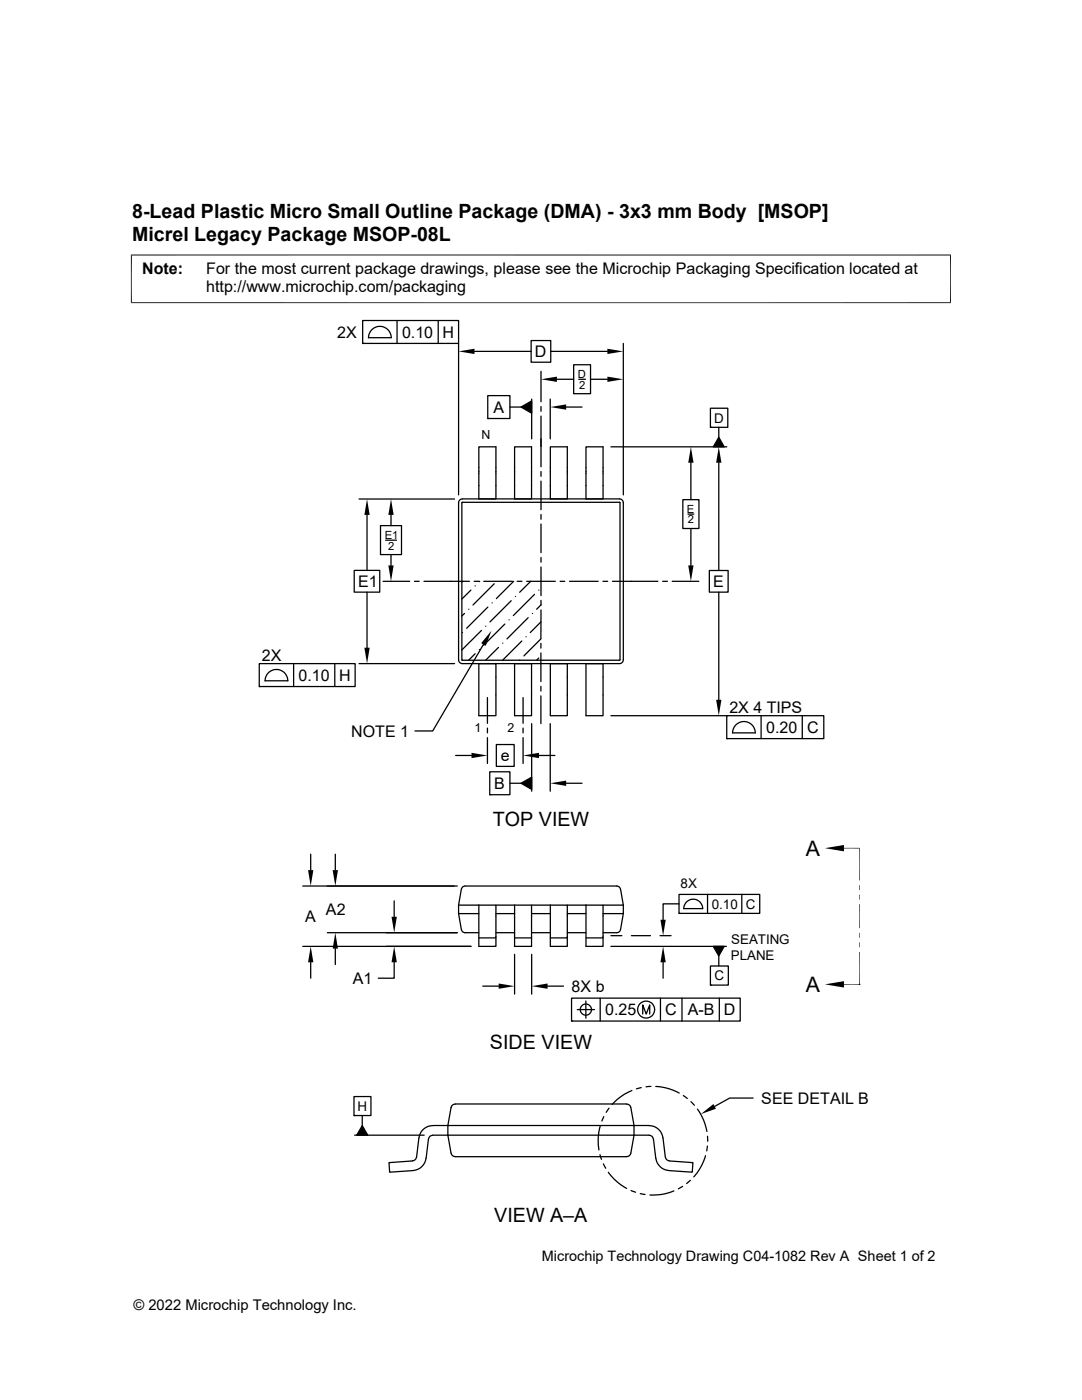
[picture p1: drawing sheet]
<svg xmlns="http://www.w3.org/2000/svg" width="216mm" height="279mm" viewBox="0 0 216 279" stroke-linecap="round" stroke-linejoin="round" font-family="sans-serif">
<g fill="none" stroke="#000" stroke-width=".25">
<path d="M72.4 64h19.1v4.5h-19.1zM72.4 68.5h.1M74.3 65.7a2.27 2.27 0 0 1 2.4-.4 2.27 2.27 0 0 1 1.4 2.1h-4.6l.2-.9zM79.2 64v4.5M87.4 64v4.5M91.5 68.5v30.3M94.7 70.1h11.3M97.3 79h4.4v4.5h-4.4zM106 68h3.9v4.3h-3.9zM106.1 79.7v7.9M107.9 74.1v6.1M109.8 79.7v7.9"/>
<path d="M109.9 70.1h11.3M111.1 75.7h3.4M114.5 72.8h3.3v5.8h-3.3zM115.5 75.7h1.3M117.8 75.7h3.4M124.4 68.5v30.3M71.6 99.6h19.1M91.8 99.7l.5-.1h31.3l.6 .3 .2 .4v31.4l-.4 .6-.4 .1h-31.3l-.7-.3-.1-.4v-31.4zM95.5 89.2h3.5v10.4h-3.5zM97.3 83.5h.1M101.7 81.2h2.3M102.7 89.2h3.4v10.4h-3.4z"/>
<path d="M104 81.2l2.1-1.2v2.5zM107.9 94.1v1M107.9 96v5.7M107.9 81.1v1M107.9 83v10.2M109.8 89.2h3.4v10.4h-3.4zM113 81.2h3.1M116.9 89.2h3.4v10.4h-3.4zM121.9 89.2h23.1M136.2 99.7h3.3v5.8h-3.3zM137.9 92.4v7.3M141.8 81.5h3.4v3.8h-3.4z"/>
<path d="M141.8 85.3h.1M143.4 87.3l1.1 1.9h-2.2zM143.4 85.3v2M143.4 92.4v21.5M70.7 113.8h5.1v4.4h-5.1zM73.2 102.8v11M73.2 118.2v11.1M75.9 104.9h4.2v5.8h-4.2zM76.4 116h5.3M76.9 107.8h2.2M78 102.8v2.1M78 110.7v2.1"/>
<path d="M82.7 116h1M92.2 100.3v31.4M92.2 100.3l31.5-.1v31.5h-31.5M92.3 116l-.1 .2M93.7 116h-9.1M94 117.8l-1.8 1.7M94.6 116h1M94.8 116.9h.1M95.7 116v.1M96.5 116h5.7M98.6 116.5l-4.2 4.2M102 119.9l-4.2 4.2"/>
<path d="M102.5 116l-3.5 3.5M102.8 119h.1M103.2 116h.9M105.1 116h5.7M105.9 116l-2.2 2.2M106.7 118.6l-4.3 4.3M107.5 117.8h.1M107.9 102.7v.9M107.9 104.6v5.7M107.9 111.3v.9M107.9 113.2v5.7M107.9 119.8v1"/>
<path d="M111.8 116h.9M113.6 116h5.8M120.3 116h1M122.2 116h9.1M132.2 116h1M134.1 116h5.3M137.3 102.6h1.2M137.9 105.5v7.3M141.5 113.9h3.8v4.3h-3.8zM143.4 118.2v21.5M51.7 132.4h19.2v4.6h-19.2zM51.7 137h.1"/>
<path d="M57.4 135.9a2.26 2.26 0 0 0-2.2-2.3 2.26 2.26 0 0 0-2.3 2.3h4.5M58.6 132.4v4.6M66.8 132.4v4.6M71.6 132.4h19.1M92.3 126.2h.1M92.7 122.4l-.5 .5M93.5 121.6h.1M94.8 130.5l-1.3 1.3M95.5 132.4h3.5v10.4h-3.5zM95.7 129.6h.1M96.1 125.8l-3.9 3.9M96.5 128.6l-10.2 17.3h-3.5"/>
<path d="M96.9 125h.1M97.3 139.2v5.2M97.3 121.2l-4.2 4.2M98.2 120.3h.1M99.5 129.2l-2.6 2.6M100.3 128.4h.1M100.7 124.5l-4.2 4.3M101.6 123.7h.1M102.7 132.4h3.4v10.4h-3.4zM104.1 127.9l-3.8 3.9M104.4 139.2v5.2M105 127.1h.1"/>
<path d="M105.4 123.3l-4.2 4.2M106.2 122.4h.1M107.5 131.3l-.4 .5M107.9 127.5l-3.4 3.4M107.9 124.1l-2.1 2.1M107.9 120.7l-.8 .9M107.9 128.4v.9M107.9 130.3v5.7M107.9 137v.9M107.9 138.9v5.5M107.9 121.7v5.7M109.8 132.4h3.4v10.4h-3.4z"/>
<path d="M116.9 132.4h3.4v10.4h-3.4zM90.9 150.8h3.2M97.3 145.3v1M97.3 147.2v5.2M97.7 154h4v4.6h-4zM97.7 158.6h.1M99 148.6h3.6v4.4h-3.6zM101.7 156.3h2.3M104 156.3l2.1-1.2v2.4zM104.4 145.3v1M104.4 147.2v5.2M106.1 144.4v13.5"/>
<path d="M107.5 150.8h3.2M109.8 144.4v13.5M113 156.3h3.1M121.9 142.8h23.1M145 142.8h19.4v4.6h-19.4zM145 147.4h.1M150.7 146.3a2.26 2.26 0 0 0-2.3-2.3 2.26 2.26 0 0 0-2.2 2.3h4.5M151.9 142.8v4.6M160.1 142.8v4.6M60.4 176.8h30.8M62 170.5v3.2M66.9 170.5v3.2"/>
<path d="M78.7 179.8v3.2M92.1 177.5l-.6 3.1M92.1 177.5l.2-.5 .5-.2h30.3l.4 .2 .3 .3 .6 3.3M135.5 178.5h16.1v3.8h-16.1zM141.2 178.5v3.8M148 178.5v3.8M60.4 188.9h33.6M62 192v3.2M65.3 186.1h25.9M66.9 189.3v3.2M78.7 192v3.2h-3.2M91.5 180.6v1.7"/>
<path d="M91.5 182.3l.6 3.2M91.5 182.3h4M91.5 180.6h4M92.1 185.5l.2 .5 .3 .1h2.9M95.5 180.6v8.3h3.5v-1.7M95.5 180.6h3.5v6.3v.3h-3.5M96.3 196.8h3.2M99 186.1h3.7M99 182.3h3.7M99 180.6h3.7M102.7 180.6v8.3h3.4v-1.7M102.7 190.5v7.9"/>
<path d="M102.7 180.6h3.4v6.3v.3h-3.4M106.1 186.1h3.7M106.1 182.3h3.7M106.1 180.6h3.7M106.1 190.5v7.9M109.3 196.8h3.1M109.8 180.6v8.3h3.4v-1.7M109.8 180.6h3.4v6.3v.3h-3.4M113.2 186.1h3.7M113.2 182.3h3.7M113.2 180.6h3.7M114 199.2h33.7v4.6h-33.7z"/>
<path d="M116.9 199.8v3.4M116.9 180.6v8.3h3.4v-1.7M116.9 180.6h3.4v6.3v.3h-3.4M119.8 199.2v4.6M120.3 182.3h4.1M120.3 180.6h4.1M121.9 188.9h23M121.9 186.7h2.2M124.4 182.3l-.6 3.2-.3 .5-.4 .1h-2.8M124.4 180.6v1.7M126 186.7h3.8M131.7 186.7h2.2"/>
<path d="M131.8 199.2v4.6M132.3 192v3.2M135.5 182.3h.1M135.5 180.4h-3.2v3.2M136.1 199.2v4.6M137 180a1.88 1.88 0 0 1 2-.4 1.88 1.88 0 0 1 1.2 1.7h-3.8l.1-.6zM141.8 192.8h3.5v3.8h-3.5zM141.8 196.6h.1M142.3 188.9h2.2l-1.1 1.9zM143.4 190.8v2M143.5 199.2v4.6M171.5 196.4h.1"/>
<path d="M70.6 218.8h3.4v3.8h-3.4zM114 203.8h.1M115.2 201.5h3.4M126.1 217.6l-2.3 1.3-1.7 1.5M128 217.1l-1 .2M128.2 202.4v-1.8l.7 1.8 .7-1.8v1.8M129.9 216.8l-1 .1M130.9 216.8l1.9 .3 2.7 1M136.4 218.7l.7 .5M137.9 219.9l.7 .7M150.3 219.1h-4.7l-3 1.7M70.6 222.6h.1"/>
<path d="M70.8 226.5h13.8M72.3 224.6l1.1 1.9h-2.2zM72.3 222.6v2M86.4 226.6a.84 .84 0 0 0-.9 .7l-.5 3.9a2.84 2.84 0 0 1-2.6 2.4l-4.7 .3-.1-1.9 4.7-.3M86.4 226.5h3l.6 3.6M90 221l-.6 3.6h-3a2.81 2.81 0 0 0-2.8 2.5l-.5 3.8-.3 .5-.5 .3M90 221l.3-.5 .5-.2h34.2l.6 .2 .2 .4 .7 3.7h3a2.77 2.77 0 0 1 2.8 2.5l.5 3.8M90 230.1l.3 .5 .5 .2M90.8 230.8h34.2M119.7 230.4l.3 1M119.8 224.7l-.4 2.1 .1 2.7M120.4 232.3l.5 .9"/>
<path d="M120.5 222.8l-.4 .9M121.4 234l1.8 1.9 1.8 1.3M121.5 221.2l-.5 .8M125.9 237.6l.9 .3M127.8 238.2l.9 .2M129.5 226.5h-3v-1.9h-37.1v1.9h37.1l-.7 3.8-.2 .3-.6 .2M129.5 226.6a.84 .84 0 0 1 .9 .7M130.4 227.3l.5 3.9M130.9 231.2a2.8 2.8 0 0 0 2.5 2.4l4.7 .3 .2-1.9-4.7-.3M132.8 230.9l.2 .5 .6 .3M134.5 237.7l-2.5 .7-2.3 .1M136.2 236.8l-.8 .5"/>
<path d="M137.8 235.6l-.8 .6M139.2 221.3l1.2 2.2 .7 2.3M140.8 230.6l-.8 2-.9 1.4-.7 .9M141.2 228.7l-.2 1M141.2 226.8v1"/>
<circle cx="116.9" cy="201.5" r="1.12"/>
<circle cx="128.9" cy="201.5" r="1.69"/>
</g>
<path d="M26.1 50.9h163.7M26.2 50.8v9.7M189.7 50.8v9.7M26.1 60.4h163.7M168.4 169.3h3.1v6.4M168.4 196.4h3.2M171.5 180.5v4.7M171.5 190v6.4" fill="none" stroke="#000" stroke-width=".2"/>
<g fill="#000">
<path d="M91.5 70.1l3.2-.5v1.1zM107.9 75.7l3.2-.5v1zM121.2 69.6l3.2 .5-3.2 .6zM121.2 75.2l3.2 .5-3.2 .5zM104 81.2l2.1-1.2v2.5zM109.8 81.2l3.2-.5v1.1zM137.9 89.2l.5 3.2h-1.1zM143.4 89.2l.6 3.2h-1.1zM143.4 87.3l1.1 1.9h-2.2zM73.2 99.6l.6 3.2h-1.1zM77.5 112.8h1l-.5 3.2zM78 99.6l.5 3.2h-1z"/>
<path d="M137.3 112.8h1.1l-.5 3.2zM72.7 129.3h1.1l-.6 3.1zM98.1 125.9l-1.2 3-.9-.5zM142.9 139.7h1.1l-.6 3.1zM94.1 150.2l3.2 .6-3.2 .5zM104 156.3l2.1-1.2v2.4zM104.4 150.8l3.1-.6v1.1zM109.8 156.3l3.2-.5v1zM61.5 173.7h1l-.5 3.1zM66.4 173.7h1l-.5 3.1zM164.6 169.3l3.8-.7v1.3zM171.4 176.7l.2 .9h-.2z"/>
<path d="M171.4 178.6l.2 .9h-.2zM171.4 176.7h.2v.9zM171.4 178.6h.2v.9zM62 188.9l.5 3.1h-1zM66.9 186.1l.5 3.2h-1zM78.1 183h1.1l-.5 3.1zM78.7 188.9l.5 3.1h-1.1zM99.5 196.3l3.2 .5-3.2 .5zM106.1 196.8l3.2-.5v1zM132.3 188.9l.5 3.1h-1zM131.8 183.6h1l-.5 3.1zM142.3 188.9h2.2l-1.1 1.9z"/>
<path d="M164.6 196.4l3.8-.6v1.3zM171.4 186.2l.2 .9h-.2zM171.4 188.1l.2 .9h-.2zM171.4 186.2h.2v.9zM171.4 188.1h.2v.9zM72.3 224.6l1.1 1.9h-2.2zM139.8 222.4l2.5-2.1 .6 1z"/>
</g>
<g font-size="4.3">
<text x="160.8" y="170.8">A</text>
<text x="160.8" y="198">A</text>
</g>
<g font-size="3.9">
<text x="26.4" y="43.5">8-Lead Plastic Micro Small Outline Package (DMA) - 3x3 mm Body [MSOP]</text>
<text x="26.4" y="48.1">Micrel Legacy Package MSOP-08L</text>
<text x="98.3" y="164.9">TOP VIEW</text>
<text x="97.8" y="209.3">SIDE VIEW</text>
<text x="98.6" y="243.8">VIEW A–A</text>
</g>
<g font-size="3.2">
<text x="28.4" y="54.7">Note:</text>
<text x="41.1" y="58.3">http://www.microchip.com/packaging</text>
<text x="41.1" y="54.7">For the most current package drawings, please see the Microchip Packaging Specification located at</text>
<text x="67.3" y="67.4">2X</text>
<text x="80.2" y="67.4">0.10</text>
<text x="88.3" y="67.4">H</text>
<text x="106.7" y="71.3">D</text>
<text x="98.5" y="82.4">A</text>
<text x="71.4" y="117.2">E1</text>
<text x="142.3" y="117.2">E</text>
<text x="52.3" y="131.9">2X</text>
<text x="59.6" y="135.8">0.10</text>
<text x="67.7" y="135.9">H</text>
<text x="145.5" y="142.3">2X 4 TIPS</text>
<text x="70.1" y="147">NOTE 1</text>
<text x="152.9" y="146.2">0.20</text>
<text x="161.1" y="146.3">C</text>
<text x="99.9" y="151.9">e</text>
<text x="98.6" y="157.5">B</text>
<text x="60.9" y="184">A</text>
<text x="65" y="182.6">A2</text>
<text x="70.4" y="196.4">A1</text>
<text x="114.1" y="198">8X b</text>
<text x="120.8" y="202.6">0.25</text>
<text x="132.8" y="202.6">C</text>
<text x="137.2" y="202.6">A-B</text>
<text x="144.4" y="202.6">D</text>
<text x="151.9" y="220.3">SEE DETAIL B</text>
</g>
<g font-size="2.9">
<text x="108.1" y="251.7">Microchip Technology Drawing C04-1082 Rev A Sheet 1 of 2</text>
<text x="26.6" y="261.3">© 2022 Microchip Technology Inc.</text>
</g>
<g font-size="2.7">
<text x="142.5" y="84.3">D</text>
<text x="135.8" y="177.2">8X</text>
<text x="142" y="181.3">0.10</text>
<text x="148.8" y="181.3">C</text>
<text x="145.8" y="191.6">PLANE</text>
<text x="145.9" y="188.5">SEATING</text>
<text x="142.6" y="195.6">C</text>
<text x="71.4" y="221.7">H</text>
</g>
<g font-size="2.5">
<text x="96.1" y="87.6">N</text>
<text x="94.7" y="146.1">1</text>
<text x="101.3" y="146.1">2</text>
</g>
<g font-size="2.2">
<text x="115.3" y="75.4">D</text>
<text x="115.5" y="77.6">2</text>
<text x="76.8" y="107.5">E1</text>
<text x="137.1" y="102.3">E</text>
<text x="137.3" y="104.5">2</text>
<text x="77.4" y="109.7">2</text>
</g>
</svg>
